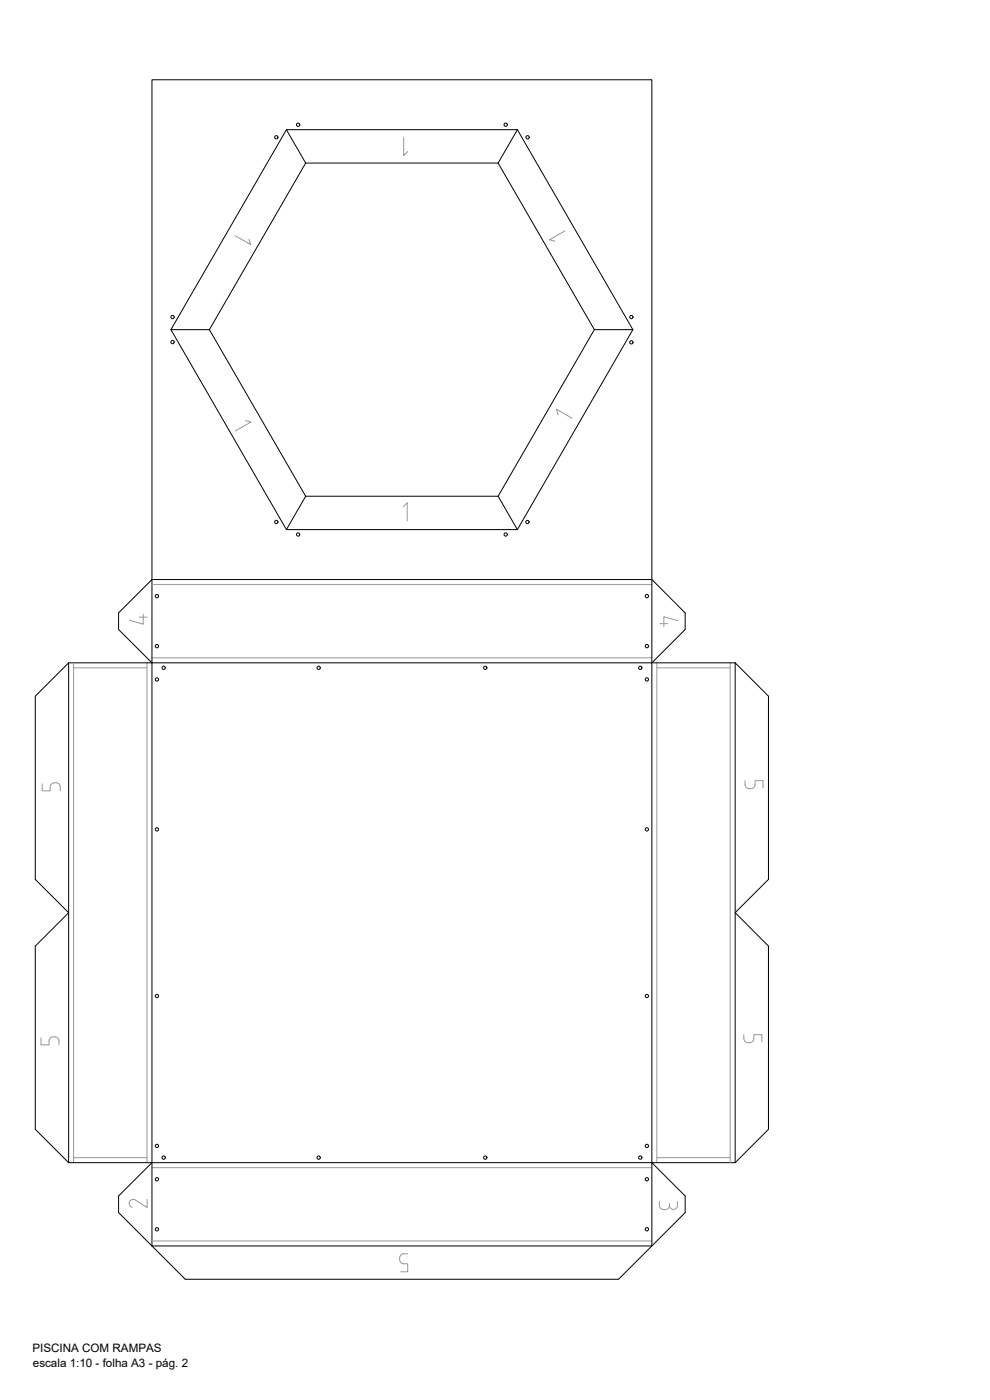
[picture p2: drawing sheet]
<svg xmlns="http://www.w3.org/2000/svg" width="297mm" height="420mm" viewBox="0 0 297 420" stroke-linecap="round" stroke-linejoin="round" font-family="sans-serif">
<!-- layer: 4. DOBRAS -->
<path d="M85.9 38.9h69.3l34.7 60-34.7 60h-69.3l-34.6-60zM45.6 173.9h150v200h-150zM20.6 198.9v150M45.6 198.9h150M220.6 198.9v150M45.6 348.9h150" fill="none" stroke="#000" stroke-width=".3"/>
<!-- layer: 1. CORTE -->
<g fill="none" stroke="#000" stroke-width=".3">
<path d="M85.9 38.9l5.8 10M155.2 38.9l-5.7 10M91.7 48.9h57.8M91.7 48.9l-28.9 50M149.5 48.9l28.8 50M51.3 98.9h11.5M62.8 98.9l28.9 50M178.3 98.9l-28.8 50M178.3 98.9h11.6M91.7 148.9h57.8M91.7 148.9l-5.8 10M149.5 148.9l5.7 10"/>
<path d="M35.6 183.9l10-10v-150h150v150l10 10M35.6 188.9l10 10h-25l-10 10v55l10 10-10 10v55l10 10h25l-10 10M205.6 188.9l-10 10h25l10 10v55l-10 10 10 10v55l-10 10h-25l10 10M35.6 363.9l20 20h130l20-20"/>
</g>
<!-- layer: 3. CONTORNO -->
<path d="M45.6 175.4h150M22.1 198.9v150M44.1 198.9v150M45.6 197.4h150M197.1 198.9v150M219.1 198.9v150M22.1 200.4h22M197.1 200.4h22M22.1 347.4h22M45.6 350.4h150M197.1 347.4h22M45.6 372.4h150" fill="none" stroke="#989898" stroke-width=".3"/>
<!-- layer: 5. TEXTO -->
<path d="M121.1 41.3v5.4l1.2-1.2M121 152.1l1.2-1.2v5.4M122.3 376.3h-1.2a1.52 1.52 0 0 0-1.2 1.5 1.52 1.52 0 0 0 1.2 1.5h1.2v2.4h-2.1" fill="none" stroke="#989898" stroke-width=".3"/>
<!-- layer: 2. GRAVURA -->
<g fill="none" stroke="#000" stroke-width=".3">
<circle cx="89.4" cy="37.4" r=".5"/>
<circle cx="151.7" cy="37.4" r=".5"/>
<circle cx="82.9" cy="41.2" r=".5"/>
<circle cx="158.3" cy="41.2" r=".5"/>
<circle cx="51.8" cy="95.2" r=".5"/>
<circle cx="189.4" cy="95.2" r=".5"/>
<circle cx="51.8" cy="102.7" r=".5"/>
<circle cx="189.4" cy="102.7" r=".5"/>
<circle cx="82.9" cy="156.6" r=".5"/>
<circle cx="158.3" cy="156.7" r=".5"/>
<circle cx="47.1" cy="178.9" r=".5"/>
<circle cx="89.4" cy="160.4" r=".5"/>
<circle cx="151.7" cy="160.4" r=".5"/>
<circle cx="194.1" cy="178.9" r=".5"/>
<circle cx="47.1" cy="193.9" r=".5"/>
<circle cx="194.1" cy="193.9" r=".5"/>
<circle cx="47.1" cy="203.9" r=".5"/>
<circle cx="49.1" cy="200.4" r=".5"/>
<circle cx="95.6" cy="200.4" r=".5"/>
<circle cx="145.6" cy="200.4" r=".5"/>
<circle cx="192.1" cy="200.4" r=".5"/>
<circle cx="194.1" cy="203.9" r=".5"/>
<circle cx="47.1" cy="248.9" r=".5"/>
<circle cx="194.1" cy="248.9" r=".5"/>
<circle cx="47.1" cy="298.9" r=".5"/>
<circle cx="194.1" cy="298.9" r=".5"/>
<circle cx="47.1" cy="353.9" r=".5"/>
<circle cx="47.1" cy="343.9" r=".5"/>
<circle cx="49.1" cy="347.4" r=".5"/>
<circle cx="95.6" cy="347.4" r=".5"/>
<circle cx="145.6" cy="347.4" r=".5"/>
<circle cx="192.1" cy="347.4" r=".5"/>
<circle cx="194.1" cy="353.9" r=".5"/>
<circle cx="194.1" cy="343.9" r=".5"/>
<circle cx="47.1" cy="368.9" r=".5"/>
<circle cx="194.1" cy="368.9" r=".5"/>
</g>
<g font-size="6.6" fill="#989898">
<text x="163.7" y="73.7">1</text>
<text x="69.5" y="130.5">1</text>
<text x="196.8" y="189.4">4</text>
</g>
<g font-size="6.2" fill="#989898">
<text x="69.1" y="74.8">1</text>
<text x="37.4" y="188.4">4</text>
</g>
<g font-size="5.7" fill="#989898">
<text x="165.8" y="126.6">1</text>
<text x="11.3" y="238.5">5</text>
<text x="221.9" y="314.3">5</text>
<text x="37.4" y="363.7">2</text>
</g>
<g font-size="5.3" fill="#989898">
<text x="222.2" y="237.8">5</text>
<text x="10.9" y="314.7">5</text>
<text x="196.5" y="364.1">3</text>
</g>
<g font-size="3.5">
<text x="9.7" y="405.8">PISCINA COM RAMPAS</text>
<text x="9.9" y="410.1">escala 1:10 - folha A3 - pág. 2</text>
</g>
</svg>
